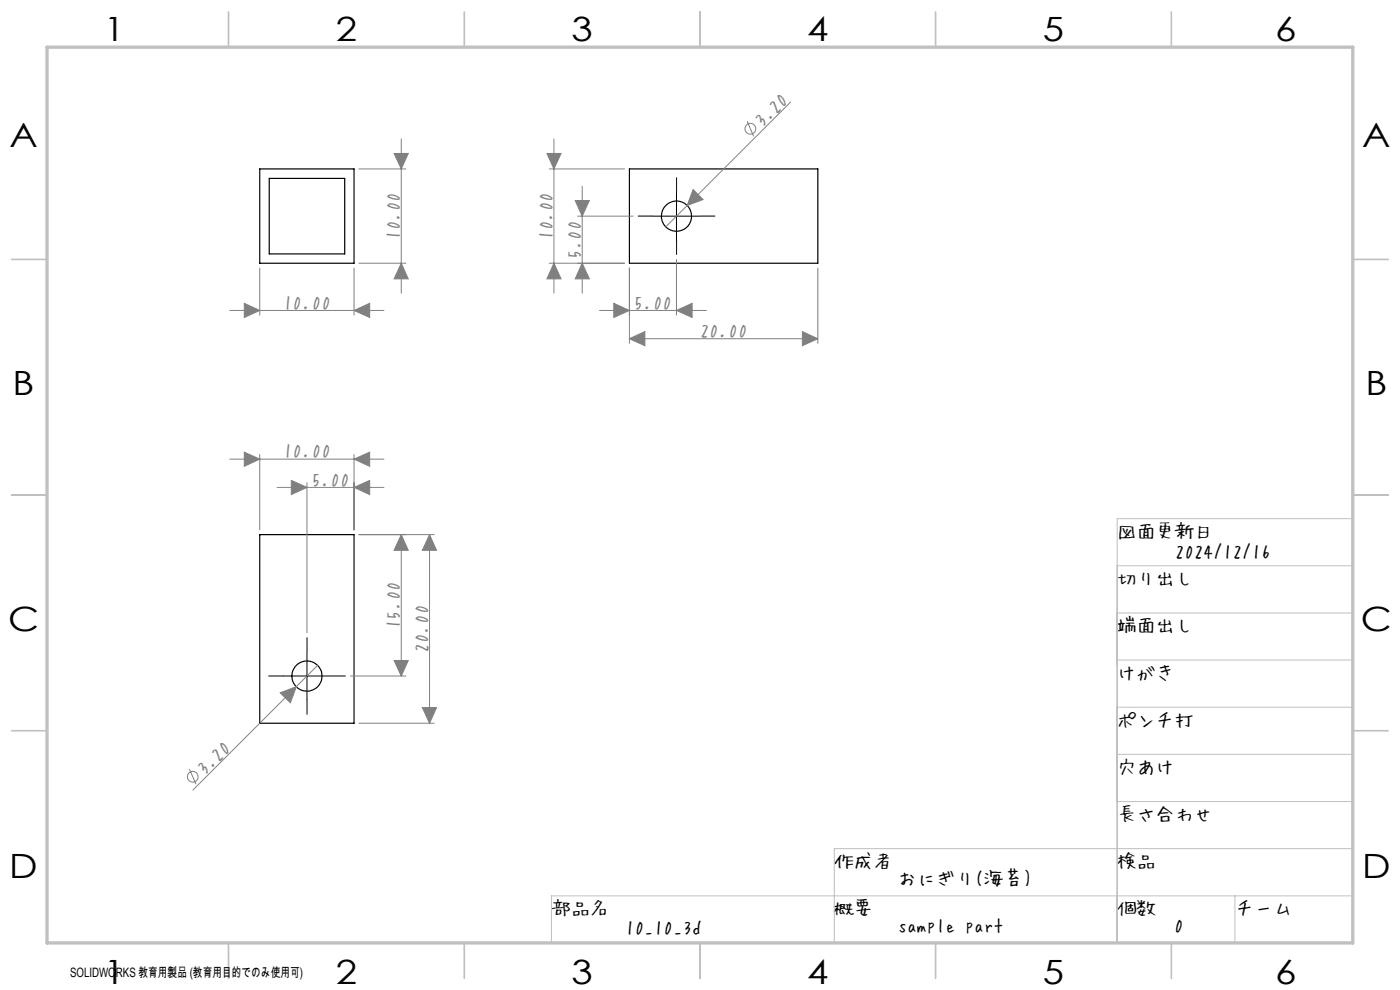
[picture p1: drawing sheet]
<svg xmlns="http://www.w3.org/2000/svg" width="297mm" height="210mm" viewBox="0 0 297 210" stroke-linecap="round" stroke-linejoin="round" font-family="sans-serif">
<g fill="none" stroke="#000" stroke-width=".25">
<path d="M55.1 35.8h20v20h-20zM57.1 37.8h16v16.1h-16zM133.5 35.8h40v20h-40zM55.1 113.4h20v40h-20z"/>
<circle cx="143.5" cy="45.9" r="3.2"/>
<circle cx="65.1" cy="143.4" r="3.2"/>
</g>
<g fill="none" stroke="#808080" stroke-width=".21">
<path d="M76.1 35.8h10M83.6 32.6h3l-1.5 3.2zM85.1 29.5v32.7M116 32.6h3l-1.5 3.2zM116.5 35.8h16M117.5 29.5v32.7M123.5 39.5v22.7M158.5 25.7l1.4 3.2M167.7 21.7l-26.4 26.4M55.1 56.9v9.9M75.1 56.9v9.9M76.1 55.8h10"/>
<path d="M85.1 55.8l1.5 3.4h-3zM116.5 55.8h16M117.5 55.8l1.5 3.4h-3zM122 42.5h3l-1.5 3.4zM122.5 45.9h11.8M123.5 55.8l1.5 3.4h-3zM133.5 56.9v15.9M143.5 55.1v11.7M147 40.2l2.2 2.1-3.4 1.3zM173.5 56.9v15.9M48.8 65.9h32.7M51.8 64.3l3.3 1.6-3.3 1.4z"/>
<path d="M75.1 65.9l3.3-1.6v3zM127.2 65.9h22.7M130.2 64.3l3.3 1.6-3.3 1.4zM133.5 71.9l3.3-1.6v3zM133.5 71.9h40M143.5 65.9l3.3-1.6v3zM170.2 70.3l3.3 1.6-3.3 1.4zM48.8 97.4h32.7M51.8 95.9l3.3 1.5-3.3 1.5zM55.1 96.4v16M75.1 97.4l3.3-1.5v3zM75.1 96.4v16"/>
<path d="M58.8 103.4h22.7M61.8 101.9l3.3 1.5-3.3 1.5zM65.1 102.4v31.8M75.1 103.4l3.3-1.5v3zM76.1 113.4h16M85.1 113.4l1.5 3.3h-3zM85.1 113.4v30M91.1 113.4l1.5 3.3h-3zM91.1 113.4v40M59.4 147l3.5-1.3-1.3 3.4zM67.4 141.1l-26.5 26.5M74.3 143.4h11.8"/>
<path d="M76.1 153.4h16M83.6 140.1h3l-1.5 3.3zM89.6 150.1h3l-1.5 3.3zM40.2 163.2l1.4 3.2"/>
<circle cx="159.2" cy="27.3" r="1.14"/>
<circle cx="40.9" cy="164.8" r="1.13"/>
</g>
<path d="M138.5 45.8h-3.2M143.5 40.8v-3.2M143.5 50.8v3.2M148.5 45.8h3.2M65.1 138.4v-3.2M60.1 143.4h-3.2M65.1 148.4v3.2M70.1 143.4h3.2" fill="none" stroke="#000" stroke-width=".21" stroke-dasharray="30.5 1.3 1.3 1.3" stroke-linecap="butt"/>
<path d="M138.5 45.9h10M143.5 40.8v10.1M65.1 138.4v10M60.1 143.4h10" fill="none" stroke="#000" stroke-width=".21"/>
<path d="M287 110h-50v90M237 120h50v80M237 130h50M237 150h50M237 140h50M237 170h50M237 160h50M262 190v10M287 180h-110v20M287 190h-170v10" fill="none" stroke="#c0c0c0" stroke-width=".21"/>
<g fill="none" stroke="#c0c0c0" stroke-width=".35">
<path d="M48.5 2.5v7.5M98.5 2.5v7.5M148.5 2.5v7.5M198.5 2.5v7.5M248.5 2.5v7.5M2.5 55h7.5M287 55h7.5M2.5 105h7.5M287 105h7.5M2.5 155h7.5M287 155h7.5M48.5 200v7.5"/>
<path d="M98.5 200v7.5M148.5 200v7.5M198.5 200v7.5M248.5 200v7.5"/>
</g>
<path d="M10 10h277v190h-277z" fill="none" stroke="#c0c0c0" stroke-width=".7"/>
<g fill="#808080">
<path d="M147 40.2l2.2 2.1-3.4 1.3z"/>
<path d="M59.4 147l3.5-1.3-1.3 3.4z"/>
<path d="M51.8 64.3l3.3 1.6-3.3 1.4zM75.1 65.9l3.3-1.6v3zM61.8 101.9l3.3 1.5-3.3 1.5zM75.1 103.4l3.3-1.5v3zM51.8 95.9l3.3 1.5-3.3 1.5zM75.1 97.4l3.3-1.5v3zM130.2 64.3l3.3 1.6-3.3 1.4zM143.5 65.9l3.3-1.6v3zM133.5 71.9l3.3-1.6v3zM170.2 70.3l3.3 1.6-3.3 1.4z"/>
<path d="M83.6 140.1h3l-1.5 3.3zM85.1 113.4l1.5 3.3h-3zM117.5 55.8l1.5 3.4h-3zM116 32.6h3l-1.5 3.2z"/>
<path d="M85.1 55.8l1.5 3.4h-3zM83.6 32.6h3l-1.5 3.2z"/>
<path d="M91.1 113.4l1.5 3.3h-3zM89.6 150.1h3l-1.5 3.3zM122 42.5h3l-1.5 3.4zM123.5 55.8l1.5 3.4h-3z"/>
</g>
<g font-size="7.1">
<text x="22" y="8.7">1</text>
<text x="71.2" y="8.7">2</text>
<text x="121.2" y="8.7">3</text>
<text x="171.2" y="8.7">4</text>
<text x="221.2" y="8.7">5</text>
<text x="270.5" y="8.7">6</text>
<text x="2" y="31.2">A</text>
<text x="289" y="31.2">A</text>
<text x="2.7" y="83.7">B</text>
<text x="289.7" y="83.7">B</text>
<text x="1.7" y="133.7">C</text>
<text x="288.7" y="133.7">C</text>
<text x="2" y="186.2">D</text>
<text x="289" y="186.2">D</text>
<text x="22" y="208.7">1</text>
<text x="71.2" y="208.7">2</text>
<text x="121.2" y="208.7">3</text>
<text x="171.2" y="208.7">4</text>
<text x="221.2" y="208.7">5</text>
<text x="270.5" y="208.7">6</text>
</g>
<g font-size="4.1" fill="#808080">
<text x="161.6" y="27" transform="rotate(-45 161.6 27)">3.20</text>
<text x="84.6" y="50.9" transform="rotate(-90 84.6 50.9)">10.00</text>
<text x="117" y="50.9" transform="rotate(-90 117 50.9)">10.00</text>
<text x="123" y="54.9" transform="rotate(-90 123 54.9)">5.00</text>
<text x="60" y="65.3">10.00</text>
<text x="134.5" y="65.3">5.00</text>
<text x="148.4" y="71.3">20.00</text>
<text x="60" y="96.8">10.00</text>
<text x="66.1" y="102.8">5.00</text>
<text x="84.6" y="133.5" transform="rotate(-90 84.6 133.5)">15.00</text>
<text x="90.6" y="138.5" transform="rotate(-90 90.6 138.5)">20.00</text>
<text x="43.3" y="164.4" transform="rotate(-45 43.3 164.4)">3.20</text>
</g>
<g font-size="4.1">
<text x="237" y="113.9">図面更新日</text>
<text x="249.2" y="118.2">2024/12/16</text>
<text x="237" y="123.9">切り出し</text>
<text x="237" y="133.9">端面出し</text>
<text x="237" y="143.9">けがき</text>
<text x="237" y="153.9">ポンチ打</text>
<text x="237" y="163.9">穴あけ</text>
<text x="237" y="173.9">長さ合わせ</text>
<text x="177" y="183.9">作成者</text>
<text x="237" y="183.9">検品</text>
<text x="190.5" y="187.5">おにぎり(海苔)</text>
<text x="117" y="193.9">部品名</text>
<text x="132.6" y="197.8">10_10_3d</text>
<text x="177" y="193.9">概要</text>
<text x="190.5" y="197.5">sample part</text>
<text x="237" y="193.9">個数</text>
<text x="249.1" y="197.5">0</text>
<text x="262" y="193.9">チーム</text>
</g>
<text font-size="2.7" x="14.9" y="207.1">SOLIDWORKS 教育用製品 (教育用目的でのみ使用可)</text>
</svg>
